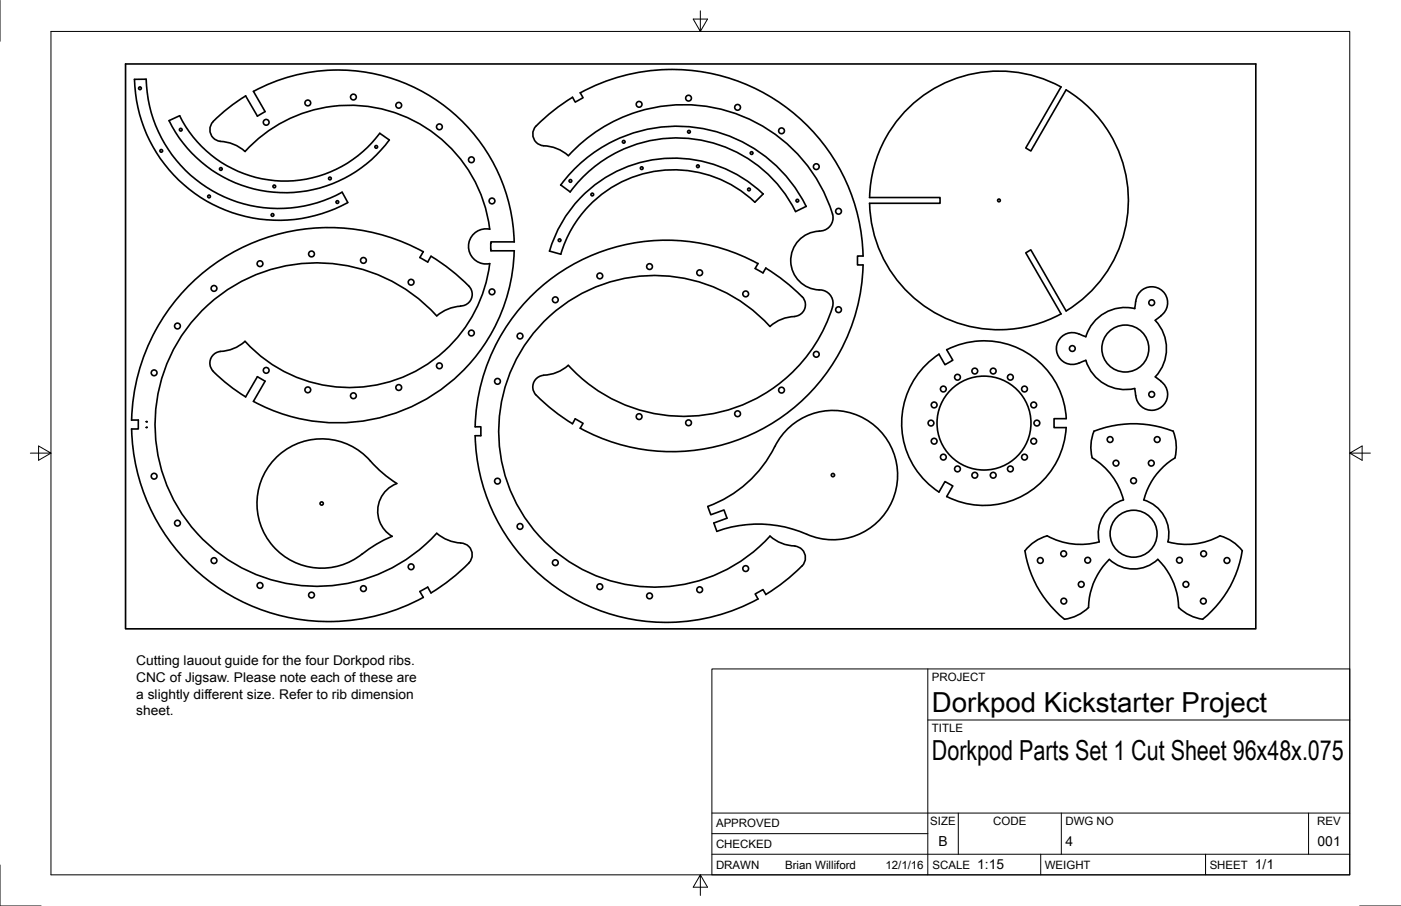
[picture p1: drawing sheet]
<svg xmlns="http://www.w3.org/2000/svg" width="432mm" height="279mm" viewBox="0 0 432 279" stroke-linecap="round" stroke-linejoin="round" font-family="sans-serif">
<g fill="none" stroke="#000" stroke-width=".51">
<path d="M38.7 19.7h348.4v174.2h-348.4zM41.4 24.5l3.6-.1a40.8 40.8 0 0 0 60.5 34.9l1.7 3.1M41.4 24.5a44.4 44.4 0 0 0 65.8 38M75.7 29.6l-3.8 2.6a32.1 32.1 0 0 0-6.9 6.4 3.6 3.6 0 0 0 2.9 5M78.1 28.2a54.4 54.4 0 0 1 80.4 46.4M78.1 28.2l3.6 6.2-2.4 1.4-3.6-6.3M176.4 30l-5.8 4.1a31.1 31.1 0 0 0-6.1 5.9 3.6 3.6 0 0 0 3 4.9M178.8 28.6l.9 1.5-2.4 1.4-.9-1.5M178.8 28.6a58.9 58.9 0 0 1 87.2 50.4M328.6 27.7l-10.9 18.9-1.6-1 10.9-18.8a39.9 39.9 0 0 0-59 34.1M328.6 27.7a39.9 39.9 0 0 1 0 68.2M67.8 43.6a12 12 0 0 1 7.7 3.1 43.5 43.5 0 0 1 45.4-12.2 43.5 43.5 0 0 1 30.1 36.2 5.4 5.4 0 0 0-6.6 5.3 5.4 5.4 0 0 0 6.5 5.3 43.5 43.5 0 0 1-30 36.2 43.5 43.5 0 0 1-45.4-12.2 11.9 11.9 0 0 1-7.7 3.1"/>
<path d="M120 43.2a39.9 39.9 0 0 1-67.9-6l3.3-1.5a36.3 36.3 0 0 0 61.7 5.4l2.9 2.1M167.5 45a11.9 11.9 0 0 1 7.6 3M172.8 57.1a44.4 44.4 0 0 1 75.7 6.6l-3.3 1.5M172.8 57l2.9 2.2M175.2 48a47.9 47.9 0 0 1 81.5 19 4.2 4.2 0 0 1-4.2 4.3 9.1 9.1 0 0 0-8.8 9.6 9.1 9.1 0 0 0 9.8 8.6 4.1 4.1 0 0 1 3.1 5.2M175.7 59.2a40.8 40.8 0 0 1 69.5 6.1M235.2 59.8a39.9 39.9 0 0 0-65.8 17.7l3.4 .9M235.2 59.8l-2.5 2.6M130.5 77.6l-1.1 1.8 2.4 1.4 1-1.8M130.5 77.7a60.7 60.7 0 0 0-89.9 51.9M132.9 79l6.1 4.3 5.5 5M158.5 77.4a54.4 54.4 0 0 1-80.4 46.4l3.6-6.2-2.4-1.4-3.6 6.2"/>
<path d="M158.5 74.6h-7.2l-.1 2.3 .1 .4h7.2M232.6 62.4a36.3 36.3 0 0 0-59.8 16M266 79h-1.7v2.7h1.7M268 60.9h21.7v1.8h-21.7a39.9 39.9 0 0 0 59 34.1M142 94.4a12.4 12.4 0 0 0-7.4 3 49.9 49.9 0 0 0-71.6-2.3 49.9 49.9 0 0 0 0 71.6 49.9 49.9 0 0 0 71.6-2.2 12.5 12.5 0 0 0 7.4 2.9M144.5 88.2a3.6 3.6 0 0 1 .8 3.9 3.6 3.6 0 0 1-3.3 2.3M233.6 81.3a58.9 58.9 0 0 0-87.2 50.3M233.6 81.2l-.9 1.6 2.5 1.4 .9-1.6M236 82.7l6.8 4.8a24.5 24.5 0 0 1 5.2 5.2 3.6 3.6 0 0 1-3 4.9M245 97.6a11.7 11.7 0 0 0-7.7 3.1M256.6 94.7a48 48 0 0 1-81.4 18M266 81.7a58.9 58.9 0 0 1-87.2 50.4l.9-1.5-2.4-1.4-.9 1.5-6.7-4.8a22.7 22.7 0 0 1-5.2-5.3 3.6 3.6 0 0 1 3-4.8"/>
<path d="M328.6 95.9l-10.9-18.9-1.6 1 10.9 18.8M357.8 97.4a5 5 0 0 0-.9-8.5 5 5 0 0 0-7 4.9l-.2 1.3a12.7 12.7 0 0 0-15 8.7l-2.1-.8M357.8 97.4l-1.8 1.4a12.7 12.7 0 0 1 .1 17.4l1.7 1.4M67.9 108.4a3.7 3.7 0 0 0-3.2 3 3.7 3.7 0 0 0 1.8 3.9l4.4 3.8 4.8 3.3M175.1 112.7a11.9 11.9 0 0 1-7.6 3M237.3 100.7a48.1 48.1 0 0 0-69-2.2 48.1 48.1 0 0 0 0 69 48.1 48.1 0 0 0 69-2.2 11.9 11.9 0 0 0 7.7 3.1M291.8 107.8l1.9 3.3-2.4 1.4-1.9-3.3a25.4 25.4 0 0 0 0 42.5M291.8 107.9a25.4 25.4 0 0 1 36.8 21.2M332.6 103a4.9 4.9 0 0 0-7 4.5 4.9 4.9 0 0 0 7 4.4M332.6 112l2.1-.9a12.7 12.7 0 0 0 15.1 8.7 7.9 7.9 0 0 0 2.3 5.8 4.9 4.9 0 0 0 6.9-1.2 4.9 4.9 0 0 0-1.2-6.8M40.5 129.5h2.1v2.8h-2.1M40.6 132.3a60.7 60.7 0 0 0 89.9 51.9l-1.1-1.8 2.4-1.3 1.1 1.7 6.1-4.2 5.5-5"/>
<path d="M45 130l.3 .1M45.3 131.8h-.3h.3M146.4 131.6h1.8v2.8h-1.8M146.4 134.4a58.9 58.9 0 0 0 87.2 50.3M238.8 137.7a37.4 37.4 0 0 1-20.7 18.5l1 2.6 4-1.5 1 2.5-4.1 1.5 .9 2.6a37.9 37.9 0 0 1 29.5 1.5 19.9 19.9 0 0 0 24.9-11.7 19.9 19.9 0 0 0-10.6-25.4 19.9 19.9 0 0 0-25.9 9.4M328.6 129.1h-3.7v2.8l3.7-.1a25.4 25.4 0 0 1-36.8 21.3M337.2 133a33.5 33.5 0 0 1 24.4 0M337.2 132.9a13.2 13.2 0 0 0-.6 8.3 21.4 21.4 0 0 1 9.7 13 10.9 10.9 0 0 0-7.5 12.9 21.3 21.3 0 0 1-16.1-1.9M361.6 132.9a13.2 13.2 0 0 1 .5 8.3M84.7 141.5a20.2 20.2 0 0 1 30.9 2.2 38.9 38.9 0 0 0 6.7 5.4 9.1 9.1 0 0 0-5.9 7.7 9.1 9.1 0 0 0 4.5 8.6 43.2 43.2 0 0 0-10.7 6.5 19.9 19.9 0 0 1-26.3-3.8 19.9 19.9 0 0 1 .8-26.6zM289.4 151.8l1.9-3.3 2.4 1.4-1.9 3.3M352.5 154.2a10.9 10.9 0 0 1 7.5 12.9 21.3 21.3 0 0 0 16-1.9"/>
<path d="M362.2 141.2a21.2 21.2 0 0 0-9.6 12.9M142 167.5a3.6 3.6 0 0 1 3.3 2.2 3.6 3.6 0 0 1-.8 3.9M245 168.4a3.7 3.7 0 0 1 3.2 3 3.7 3.7 0 0 1-1.9 4l-5.4 4.6-4.9 3.3M315.9 169.8a33.5 33.5 0 0 0 12.2 21.2 13.1 13.1 0 0 0 7.4-3.7M322.7 165.3a13.2 13.2 0 0 0-6.8 4.6M356.8 172.5a10.9 10.9 0 0 1-14.9 0 21.6 21.6 0 0 0-6.4 14.9M356.9 172.5a21.6 21.6 0 0 1 6.4 14.9M376.1 165.3a13.2 13.2 0 0 1 6.8 4.6M382.9 169.8a33.7 33.7 0 0 1-12.2 21.2 13.2 13.2 0 0 1-7.4-3.7M236.1 183.3l-.9-1.5-2.5 1.4 .9 1.5"/>
<circle cx="43.1" cy="27.2" r=".42"/>
<circle cx="82" cy="37.7" r=".89"/>
<circle cx="94.9" cy="31.7" r=".89"/>
<circle cx="108.9" cy="29.9" r=".89"/>
<circle cx="122.9" cy="32.5" r=".89"/>
<circle cx="135.4" cy="39.1" r=".89"/>
<circle cx="197" cy="32.2" r=".89"/>
<circle cx="212.2" cy="30.3" r=".89"/>
<circle cx="227.3" cy="33.1" r=".89"/>
<circle cx="49.7" cy="46.5" r=".42"/>
<circle cx="55.7" cy="40" r=".42"/>
<circle cx="68.1" cy="52.1" r=".42"/>
<circle cx="84.5" cy="57.5" r=".42"/>
<circle cx="101.7" cy="55" r=".42"/>
<circle cx="116" cy="45.3" r=".42"/>
<circle cx="145.3" cy="49.3" r=".89"/>
<circle cx="175.8" cy="55.8" r=".42"/>
<circle cx="182.5" cy="60" r=".42"/>
<circle cx="192.2" cy="43.7" r=".42"/>
<circle cx="197.8" cy="51.9" r=".42"/>
<circle cx="212.3" cy="40.6" r=".42"/>
<circle cx="215.1" cy="51.3" r=".42"/>
<circle cx="230.8" cy="58.4" r=".42"/>
<circle cx="231.6" cy="47.2" r=".42"/>
<circle cx="240.9" cy="40.3" r=".89"/>
<circle cx="251.6" cy="51.4" r=".89"/>
<circle cx="64.4" cy="60.6" r=".42"/>
<circle cx="84" cy="66.3" r=".42"/>
<circle cx="96" cy="78.3" r=".89"/>
<circle cx="104" cy="62.3" r=".42"/>
<circle cx="151.6" cy="62" r=".89"/>
<circle cx="172.5" cy="74.1" r=".42"/>
<circle cx="245.7" cy="61.9" r=".42"/>
<circle cx="258.4" cy="65.2" r=".89"/>
<circle cx="307.9" cy="61.8" r=".42"/>
<circle cx="66" cy="88.9" r=".89"/>
<circle cx="80.1" cy="81.3" r=".89"/>
<circle cx="112" cy="80.3" r=".89"/>
<circle cx="126.7" cy="87" r=".89"/>
<circle cx="151.6" cy="90" r=".89"/>
<circle cx="171.2" cy="92.5" r=".89"/>
<circle cx="184.9" cy="85.1" r=".89"/>
<circle cx="200.2" cy="82.2" r=".89"/>
<circle cx="215.6" cy="84.1" r=".89"/>
<circle cx="229.8" cy="90.6" r=".89"/>
<circle cx="258.4" cy="95.5" r=".89"/>
<circle cx="355" cy="93.3" r=".89"/>
<circle cx="47.5" cy="115" r=".89"/>
<circle cx="54.7" cy="100.5" r=".89"/>
<circle cx="82" cy="114.2" r=".89"/>
<circle cx="122.9" cy="119.5" r=".89"/>
<circle cx="135.4" cy="112.8" r=".89"/>
<circle cx="145.3" cy="102.7" r=".89"/>
<circle cx="153.3" cy="117.6" r=".89"/>
<circle cx="160.3" cy="103.6" r=".89"/>
<circle cx="251.6" cy="109.3" r=".89"/>
<circle cx="290.7" cy="120" r=".89"/>
<circle cx="295.1" cy="116.3" r=".89"/>
<circle cx="300.4" cy="114.4" r=".89"/>
<circle cx="306.1" cy="114.4" r=".89"/>
<circle cx="311.4" cy="116.3" r=".89"/>
<circle cx="315.8" cy="120" r=".89"/>
<circle cx="330.5" cy="107.5" r=".89"/>
<circle cx="346.8" cy="107.5" r="7.2"/>
<circle cx="94.9" cy="120.2" r=".89"/>
<circle cx="108.9" cy="122" r=".89"/>
<circle cx="197" cy="128.5" r=".89"/>
<circle cx="212.2" cy="130.4" r=".89"/>
<circle cx="227.3" cy="127.6" r=".89"/>
<circle cx="240.9" cy="120.3" r=".89"/>
<circle cx="286.9" cy="130.5" r=".89"/>
<circle cx="287.9" cy="136.1" r=".89"/>
<circle cx="287.9" cy="124.9" r=".89"/>
<circle cx="303.3" cy="130.5" r="14.5"/>
<circle cx="318.6" cy="124.9" r=".89"/>
<circle cx="318.6" cy="136.1" r=".89"/>
<circle cx="319.6" cy="130.5" r=".89"/>
<circle cx="342.1" cy="135.6" r=".89"/>
<circle cx="355" cy="121.6" r=".89"/>
<circle cx="356.7" cy="135.6" r=".89"/>
<circle cx="47.5" cy="146.9" r=".89"/>
<circle cx="99.1" cy="155.3" r=".51"/>
<circle cx="153.3" cy="148.4" r=".89"/>
<circle cx="256.7" cy="146.5" r=".51"/>
<circle cx="290.7" cy="141" r=".89"/>
<circle cx="295.1" cy="144.6" r=".89"/>
<circle cx="300.4" cy="146.6" r=".89"/>
<circle cx="306.1" cy="146.6" r=".89"/>
<circle cx="311.4" cy="144.6" r=".89"/>
<circle cx="315.8" cy="141" r=".89"/>
<circle cx="344" cy="142.8" r=".89"/>
<circle cx="349.4" cy="148.3" r=".89"/>
<circle cx="354.8" cy="142.8" r=".89"/>
<circle cx="54.7" cy="161.3" r=".89"/>
<circle cx="66" cy="172.9" r=".89"/>
<circle cx="126.7" cy="174.8" r=".89"/>
<circle cx="160.3" cy="162.3" r=".89"/>
<circle cx="171.2" cy="173.5" r=".89"/>
<circle cx="229.8" cy="175.3" r=".89"/>
<circle cx="320.6" cy="172.8" r=".89"/>
<circle cx="327.8" cy="170.8" r=".89"/>
<circle cx="335.2" cy="172.8" r=".89"/>
<circle cx="349.4" cy="164.6" r="7.2"/>
<circle cx="363.5" cy="172.8" r=".89"/>
<circle cx="371" cy="170.8" r=".89"/>
<circle cx="378.2" cy="172.8" r=".89"/>
<circle cx="80.1" cy="180.6" r=".89"/>
<circle cx="96" cy="183.5" r=".89"/>
<circle cx="112" cy="181.5" r=".89"/>
<circle cx="184.9" cy="180.9" r=".89"/>
<circle cx="200.2" cy="183.8" r=".89"/>
<circle cx="215.6" cy="181.9" r=".89"/>
<circle cx="327.9" cy="185.4" r=".89"/>
<circle cx="333.2" cy="180.2" r=".89"/>
<circle cx="365.5" cy="180.2" r=".89"/>
<circle cx="370.9" cy="185.4" r=".89"/>
</g>
<g fill="none" stroke="#000" stroke-width=".31">
<path d="M0 .1v12.6M15.7 9.7h400.3v260.1h-400.3zM215.9 3.3v6.4l-2.2-3.8h4.4l-2.2 3.8M9.4 139.7h6.3l-3.8-2.2v4.4l3.8-2.2M416 139.7l3.8 2.2v-4.4l-3.8 2.2h6.4M219.4 206.3h196.6v63.5h-196.6zM286 206.3v63.5M286 222h130M219.4 257.1h66.6M219.4 250.7h196.6M295.4 250.7v12.7M327.1 250.7v12.7"/>
<path d="M403.3 250.7v12.7M0 266.7v12.7h12.7M215.9 269.8l2.2 3.8h-4.4l2.2-3.8v6.3M219.4 263.4h196.6M320.8 263.4v6.4M371.6 263.4v6.4M419.1 279.4h12.6"/>
</g>
<g font-size="8.5">
<text x="287.2" y="219.5">Dorkpod Kickstarter Project</text>
<text x="287.2" y="234.5">Dorkpod Parts Set 1 Cut Sheet 96x48x.075</text>
</g>
<g font-size="4.3">
<text x="289.2" y="261">B</text>
<text x="328.4" y="261">4</text>
<text x="406.1" y="261">001</text>
<text x="301.2" y="268.1">1:15</text>
<text x="386.8" y="268.1">1/1</text>
</g>
<g font-size="4.1">
<text x="42" y="205.2">Cutting lauout guide for the four Dorkpod ribs.</text>
<text x="42" y="210.4">CNC of Jigsaw. Please note each of these are</text>
<text x="42" y="215.4">a slightly different size. Refer to rib dimension</text>
<text x="42" y="220.5">sheet.</text>
</g>
<g font-size="3.5">
<text x="287.2" y="210.1">PROJECT</text>
<text x="287.2" y="225.8">TITLE</text>
<text x="220.7" y="255.2">APPROVED</text>
<text x="286.7" y="254.6">SIZE</text>
<text x="306.1" y="254.6">CODE</text>
<text x="328.4" y="254.6">DWG NO</text>
<text x="406" y="254.6">REV</text>
<text x="220.7" y="261.5">CHECKED</text>
<text x="220.7" y="267.9">DRAWN</text>
<text x="242" y="267.9">Brian Williford</text>
<text x="272.9" y="267.9">12/1/16</text>
<text x="287.4" y="267.9">SCALE</text>
<text x="322" y="267.9">WEIGHT</text>
<text x="372.8" y="267.9">SHEET</text>
</g>
</svg>
